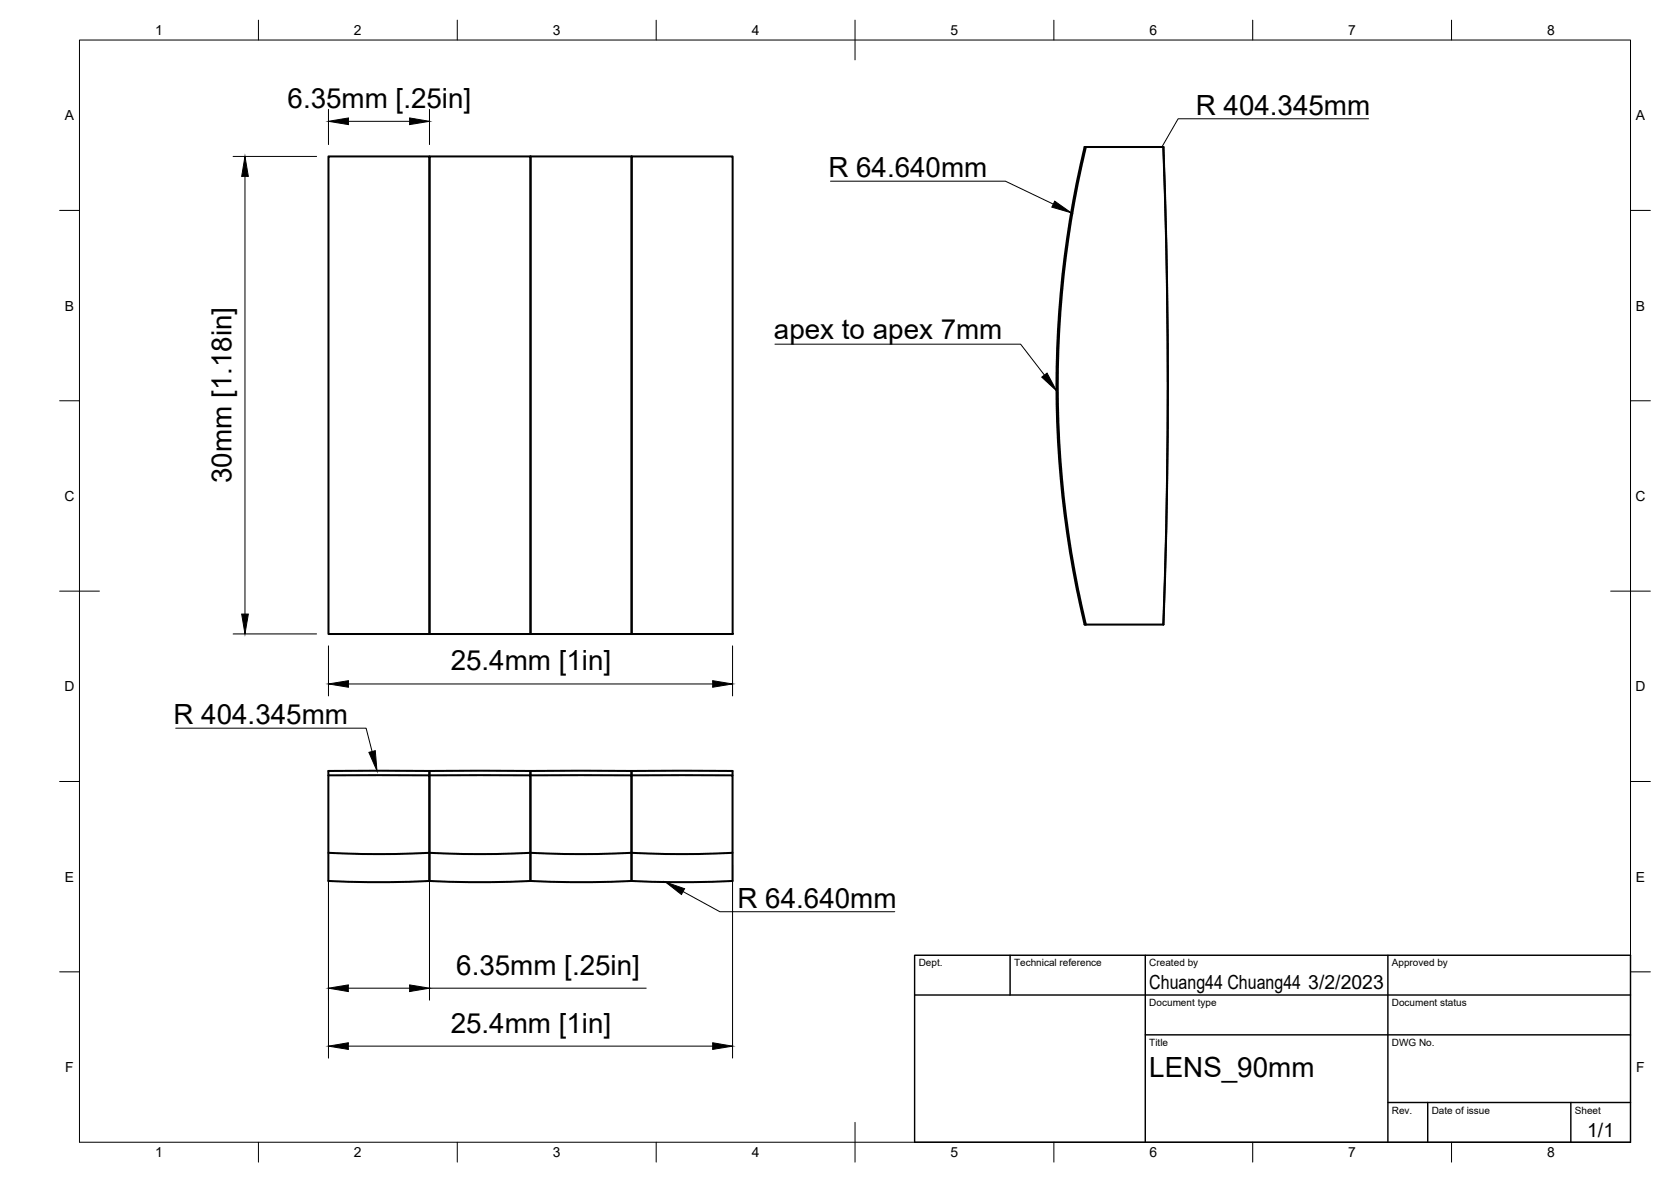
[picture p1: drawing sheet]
<svg xmlns="http://www.w3.org/2000/svg" width="420mm" height="297mm" viewBox="0 0 420 297" stroke-linecap="round" stroke-linejoin="round" font-family="sans-serif">
<!-- layer: Visible -->
<g fill="none" stroke="#000" stroke-width=".51">
<path d="M82.6 39.3h25.4v120h-25.4zM108 39.3h25.4v120h-25.4zM133.4 39.3h25.4v120h-25.4zM158.8 39.3h25.4v120h-25.4zM272.7 36.9h19.8a1547.1 1547.1 0 0 1 0 120.1h-19.8a257.8 257.8 0 0 1 0-120.1zM273 36.9a258.2 258.2 0 0 0 0 120.1M292.5 36.9a1636.3 1636.3 0 0 1 0 120.1M82.6 194.8h25.4v19.5l-12.7 .3-12.7-.3M108 193.7v27.7M108 193.7v1.1h25.4v19.5l-12.7 .3-12.7-.3v7.1M108 193.7h25.4M108 193.7h-25.4v27.7a261.4 261.4 0 0 0 25.4 0"/>
<path d="M133.4 193.7v27.7M133.4 193.7v1.1h25.4v19.5l-12.7 .3-12.7-.3v7.1M133.4 193.7h25.4M158.8 193.7v1.1h25.4v19.5l-12.7 .3-12.7-.3v7.1M158.8 193.7v27.7M158.8 193.7h25.4v1.1M184.2 214.3v7.1a261.4 261.4 0 0 1-25.4 0M108 221.4a261.4 261.4 0 0 0 25.4 0M133.4 221.4a261.4 261.4 0 0 0 25.4 0"/>
</g>
<!-- layer: BORDER -->
<g fill="none" stroke="#000" stroke-width=".25">
<path d="M20 10.1h390v276.9h-390zM65 5.1v5M115 5.1v5M165 5.1v5M215 5.1v10M265 5.1v5M315 5.1v5M365 5.1v5M15 52.9h5M410 52.9h5M15 100.7h5M410 100.7h5"/>
<path d="M15 148.6h10M405 148.6h10M15 196.4h5M410 196.4h5M15 244.2h5M410 244.2h5M65 287v5M115 287v5M165 287v5M215 282.1v9.9M265 287v5M315 287v5"/>
<path d="M365 287v5"/>
</g>
<!-- layer: TITLEBLOCK -->
<path d="M230 240.1h180v46.9h-180zM230 250h180M254 240.1v9.9M288 240.1v46.9M349 240.1v46.9M288 260.1h122M349 277.1h61M359 277.1v9.9M395 277.1v9.9" fill="none" stroke="#000" stroke-width=".36"/>
<!-- layer: FD_Dimensions -->
<g fill="none" stroke="#000" stroke-width=".25">
<path d="M58.6 39.3h21M82.6 27.5v8.8M87.6 30.5h15.4M108 27.5v8.8M61.6 44.3v110M58.6 159.3h21M82.6 162.3v12.6M87.6 171.9h91.6M184.2 162.3v12.6M82.6 217.3v48.6M108 217.3v34M184.2 217.3v48.6"/>
<path d="M87.6 248.3h15.4M108 248.3h54.5M87.6 262.9h91.6"/>
</g>
<path d="M82.6 30.5l5-.9v1.7zM103 29.6l5 .9-5 .8zM61.6 39.3l.8 5h-1.6zM60.8 154.3h1.6l-.8 5zM82.6 171.9l5-.8v1.6zM179.2 171.1l5 .8-5 .8zM82.6 248.3l5-.8v1.7zM103 247.5l5 .8-5 .9zM82.6 262.9l5-.8v1.6zM179.2 262.1l5 .8-5 .8z" fill="#000" stroke="#000" stroke-width=".25"/>
<!-- layer: Leaders -->
<path d="M265.2 50.6l4.1 2.9-4.8-1.4zM261.9 94.8l1.4-1 2.4 4.4zM92.8 189.1l1.6-.5 .4 5.1zM167.3 221.7l4.8 1.6-.8 1.5z" fill="#000" stroke="#000" stroke-width=".25"/>
<path d="M344.1 29.9h-47.9l-4.1 7M208.8 45.5h44l12 5.8M194.9 86.5h61.7l6 7.8M44.2 183h47.9l1.5 5.9M171.7 224.1l9.3 5h44" fill="none" stroke="#000" stroke-width=".25"/>
<g font-size="7">
<text x="72.3" y="27.1">6.35mm [.25in]</text>
<text x="300.7" y="28.9">R 404.345mm</text>
<text x="208.3" y="44.5">R 64.640mm</text>
<text x="194.6" y="85.1">apex to apex 7mm</text>
<text x="58.2" y="121.4" transform="rotate(-90 58.2 121.4)">30mm [1.18in]</text>
<text x="113.3" y="168.5">25.4mm [1in]</text>
<text x="43.6" y="182">R 404.345mm</text>
<text x="185.4" y="228.1">R 64.640mm</text>
<text x="114.7" y="244.9">6.35mm [.25in]</text>
<text x="113.3" y="259.5">25.4mm [1in]</text>
<text x="289" y="270.6">LENS_90mm</text>
</g>
<g font-size="4.9">
<text x="289" y="248.5">Chuang44 Chuang44</text>
<text x="329" y="248.5">3/2/2023</text>
<text x="399.1" y="285.7">1/1</text>
</g>
<g font-size="3.5">
<text x="39" y="8.8">1</text>
<text x="89" y="8.8">2</text>
<text x="139" y="8.8">3</text>
<text x="189" y="8.8">4</text>
<text x="239" y="8.8">5</text>
<text x="289" y="8.8">6</text>
<text x="339" y="8.8">7</text>
<text x="389" y="8.8">8</text>
<text x="16.3" y="30.2">A</text>
<text x="411.3" y="30.2">A</text>
<text x="16.3" y="78">B</text>
<text x="411.3" y="78">B</text>
<text x="16.2" y="125.9">C</text>
<text x="411.2" y="125.9">C</text>
<text x="16.2" y="173.7">D</text>
<text x="411.2" y="173.7">D</text>
<text x="16.3" y="221.6">E</text>
<text x="411.3" y="221.6">E</text>
<text x="16.4" y="269.4">F</text>
<text x="411.4" y="269.4">F</text>
<text x="39" y="290.8">1</text>
<text x="89" y="290.8">2</text>
<text x="139" y="290.8">3</text>
<text x="189" y="290.8">4</text>
<text x="239" y="290.8">5</text>
<text x="289" y="290.8">6</text>
<text x="339" y="290.8">7</text>
<text x="389" y="290.8">8</text>
</g>
<g font-size="2.5">
<text x="231" y="242.9">Dept.</text>
<text x="255" y="242.9">Technical reference</text>
<text x="289" y="242.9">Created by</text>
<text x="350" y="242.9">Approved by</text>
<text x="289" y="252.8">Document type</text>
<text x="350" y="252.8">Document status</text>
<text x="289" y="262.9">Title</text>
<text x="350" y="262.9">DWG No.</text>
<text x="350" y="279.9">Rev.</text>
<text x="360" y="279.9">Date of issue</text>
<text x="396" y="279.9">Sheet</text>
</g>
</svg>
